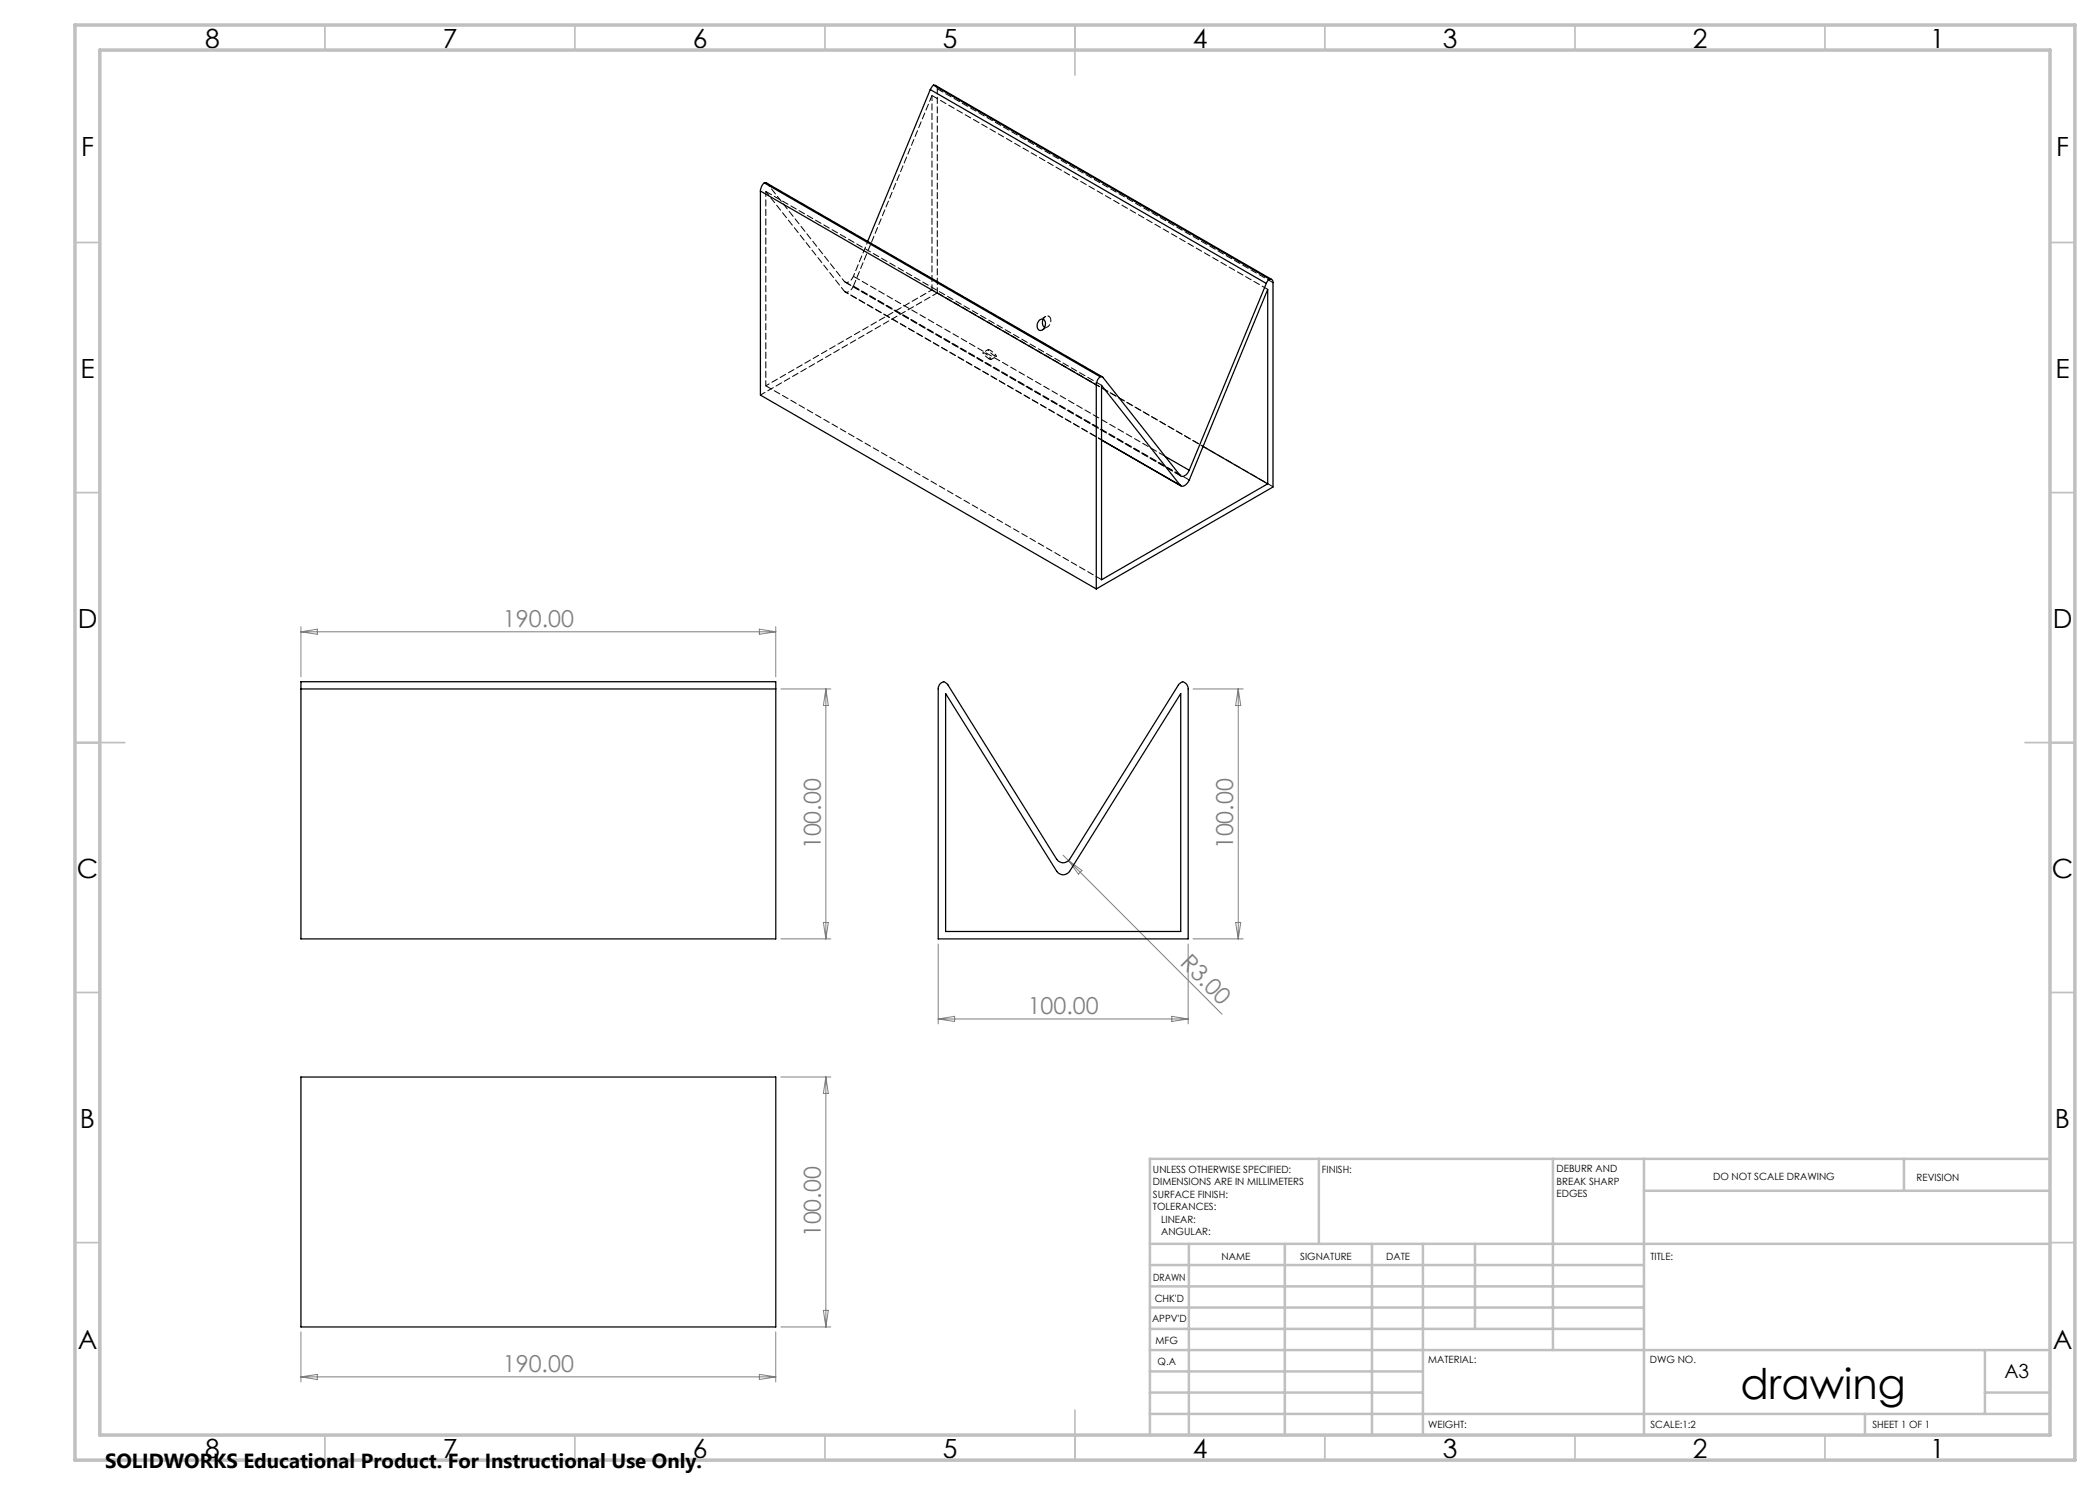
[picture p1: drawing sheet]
<svg xmlns="http://www.w3.org/2000/svg" width="420mm" height="297mm" viewBox="0 0 420 297" stroke-linecap="round" stroke-linejoin="round" font-family="sans-serif">
<g fill="none" stroke="#c0c0c0" stroke-width=".35">
<path d="M65 5v5M115 5v5M165 5v5M215 5v10M265 5v5M315 5v5M365 5v5M15 48.5h5M410 48.5h5M15 98.5h5M410 98.5h5M15 148.5h10"/>
<path d="M405 148.5h10M15 198.5h5M410 198.5h5M15 248.5h5M410 248.5h5M65 287v5M115 287v5M165 287v5M215 282v10M265 287v5M315 287v5M365 287v5"/>
</g>
<g fill="none" stroke="#c0c0c0" stroke-width=".5">
<path d="M263.8 231.8v17M310.6 231.8v38.2M328.8 231.8v55.2M328.8 238.2h81.2M380.8 231.8v6.4M410 231.8h-180v55.2M230 248.8h180M230 257.3h98.8M230 253h98.8M237.8 248.8v38.2M257 248.8v38.2M274.4 248.8v38.2"/>
<path d="M284.6 248.8v38.2M295 248.8v17M230 265.8h98.8M230 261.5h98.8M230 278.5h54.6M230 274.3h54.6M230 270h180M397 278.5h13M397 270v12.8M230 282.8h180M373 282.8v4.2"/>
</g>
<path d="M15 5h400v287h-400zM20 10h390v277h-390z" fill="none" stroke="#c0c0c0" stroke-width=".7"/>
<g fill="none" stroke="#808080" stroke-width=".2">
<path d="M60.2 125.3v10.1M60.2 126.4h95M60.2 126.4l3.3-.6v1.1zM151.9 125.8l3.3 .6-3.3 .5zM155.2 125.3v10.1M156.2 137.8h10M165.2 137.8v50M165.2 137.8l.5 3.3h-1zM238.6 137.8h10M247.6 137.8l.5 3.3h-1zM247.6 137.8v50M212.6 171.1l1.1 1"/>
<path d="M213.7 172.1l30.7 30.7M213.7 172.1l2.7 2-.7 .7zM156.2 187.8h10M164.7 184.5h1l-.5 3.3zM187.6 188.8v16M237.6 188.8v16M238.6 187.8h10M247.1 184.5h1l-.5 3.3zM156.2 215.4h10M165.2 215.4v50M165.2 215.4l.5 3.3h-1zM187.6 203.8h50"/>
<path d="M187.6 203.8l3.3-.5v1zM234.4 203.3l3.2 .5-3.2 .5zM60.2 266.4v10M60.2 275.4l3.3-.5v1zM60.2 275.4h95M151.9 274.9l3.3 .5-3.3 .5zM155.2 266.4v10M156.2 265.4h10M164.7 262.1h1l-.5 3.3z"/>
</g>
<g fill="none" stroke="#000" stroke-width=".25">
<path d="M186.1 17.9l67.2 38.8M186.1 17.9l-12.6 30.4M186.7 17l-.6 .9M186.7 17l.4 .1 67.2 38.8M186.7 17l67.2 38.8M152.1 38.2l67.2 38.8M152.1 38.2v40.8l67.2 38.8M152.9 36.6a2.23 2.23 0 0 0-.8 1.6M152.9 36.6h.4l67.2 38.8M152.9 36.6l67.1 38.7M253.3 56.7l-15.5 37.3M253.9 55.8l-.6 .9"/>
<path d="M253.9 55.8a.63 .63 0 0 1 .7 .7v40.9l-35.3 20.4M207.9 64.1a.76 .76 0 0 1 1-.1 .76 .76 0 0 1 .2 1 .89 .89 0 0 1-.5 .9 .89 .89 0 0 1-1-.1 1.48 1.48 0 0 1 .3-1.7zM208.6 63.8a1.25 1.25 0 0 0 .3 1.6M219.3 77v40.8M220 75.3a2.23 2.23 0 0 0-.7 1.7M220 75.3l.6 .2 15.4 19.6a1.32 1.32 0 0 0 1.8-1.1M220.3 77.1l15.7 19.9a.93 .93 0 0 0 1.5-.3l.3-.7 15.7-38.1v38.9l-33.2 19.2zM220.3 88l15.9 9.2M233 91.3l4.8 2.7M240.6 89.3l12.9 7.5M60.2 137.8v-1.5h95v1.5M60.2 137.8v50h95v-50"/>
<path d="M60.2 137.8h95M187.9 136.9l.2-.2a.9 .9 0 0 1 1.5 .3l21.7 34.9a1.53 1.53 0 0 0 2.6 0l21.9-35a.9 .9 0 0 1 .9-.5 .9 .9 0 0 1 .8 .7l.1 .4v50.3h-50v-50.3zM189.1 138.7l22.2 35.6a1.53 1.53 0 0 0 2.6 0l22.2-35.6v47.6h-47zM60.2 215.4h95v50h-95z"/>
</g>
<path d="M186.4 19.1l67.2 38.8M186.4 19.1l-15.7 38.1M187.5 17.8l67.1 38.7M153.2 38.3l67.1 38.8M153.3 36.6l.2 .1M153.5 36.7l67.1 38.8M169 56.4l67.2 38.8M153.2 77.2l67.1 38.7M236.1 95.1l-67.2-38.8M237.9 96l-67.2-38.8M254.6 97.4l-67.1-38.8" fill="none" stroke="#000" stroke-width=".2" stroke-dasharray="1.3 .6"/>
<path d="M153.2 38.3l15.7 20M186.4 58v-38.9M153.2 77.2v-38.9M197.8 71.8l-.9-.8-.3-.5a2.65 2.65 0 0 1 1.6 1.4l-.4-.1M198.9 71.2l-1-.8-.3-.5a2.65 2.65 0 0 1 1.7 1.4l-.4-.1" fill="none" stroke="#000" stroke-width=".2" stroke-dasharray="1.3 .6" stroke-dashoffset=".3"/>
<path d="M173.6 48.3l-2.9 7M208.7 63.8a.88 .88 0 0 1 1.1-.5" fill="none" stroke="#000" stroke-width=".2" stroke-dasharray="1.3 .6" stroke-dashoffset=".7"/>
<path d="M187.1 17.1l.4 .7M168.9 56.3a.94 .94 0 0 0 1.4-.4l.4-.6M170.7 57.2l-.7 .9a.83 .83 0 0 1-1.1 .2" fill="none" stroke="#000" stroke-width=".2" stroke-dasharray="1.3 .6" stroke-dashoffset=".4"/>
<path d="M186.4 58l54.2 31.3" fill="none" stroke="#000" stroke-width=".2" stroke-dasharray="1.3 .6" stroke-dashoffset=".8"/>
<path d="M168.9 58.3l51.4 29.7M169 58.4l51.3 29.6M186.4 58l-33.2 19.2" fill="none" stroke="#000" stroke-width=".2" stroke-dasharray="1.3 .6" stroke-dashoffset=".5"/>
<path d="M187.5 17.8v40.8M187.5 58.6l-35.4 20.4" fill="none" stroke="#000" stroke-width=".2" stroke-dasharray="1.3 .6" stroke-dashoffset=".2"/>
<path d="M153.5 36.7l15.4 19.6M197.6 69.9l-1 .6M198.2 71.9l1.1-.6M208.5 66l1-.6M209.1 63.3l-1 .6" fill="none" stroke="#000" stroke-width=".2" stroke-dasharray="1.3 .6" stroke-dashoffset=".6"/>
<path d="M209.8 63.3a1.25 1.25 0 0 1 .3 1.3 1.25 1.25 0 0 1-1.2 .8" fill="none" stroke="#000" stroke-width=".2" stroke-dasharray="1.3 .6" stroke-dashoffset=".1"/>
<path d="M170.7 55.3l62.4 36" fill="none" stroke="#000" stroke-width=".2" stroke-dasharray="1.3 .6" stroke-dashoffset="-.1"/>
<text font-size="8.5" x="348.1" y="279.7">drawing</text>
<g font-size="5.3">
<text x="41" y="9.5">8</text>
<text x="88.5" y="9.5">7</text>
<text x="138.5" y="9.5">6</text>
<text x="188.5" y="9.5">5</text>
<text x="238.5" y="9.5">4</text>
<text x="288.5" y="9.5">3</text>
<text x="338.5" y="9.5">2</text>
<text x="386" y="9.5">1</text>
<text x="16.2" y="31.3">F</text>
<text x="411.2" y="31.3">F</text>
<text x="16.1" y="75.5">E</text>
<text x="411.1" y="75.5">E</text>
<text x="15.5" y="125.5">D</text>
<text x="410.5" y="125.5">D</text>
<text x="15.4" y="175.5">C</text>
<text x="410.4" y="175.5">C</text>
<text x="16" y="225.5">B</text>
<text x="411" y="225.5">B</text>
<text x="15.5" y="269.8">A</text>
<text x="410.5" y="269.8">A</text>
<text x="41" y="291.5">8</text>
<text x="88.5" y="291.5">7</text>
<text x="138.5" y="291.5">6</text>
<text x="188.5" y="291.5">5</text>
<text x="238.5" y="291.5">4</text>
<text x="288.5" y="291.5">3</text>
<text x="338.5" y="291.5">2</text>
<text x="386" y="291.5">1</text>
</g>
<g font-size="4.7" fill="#808080">
<text x="100.6" y="125.3">190.00</text>
<text x="164.2" y="169.9" transform="rotate(-90 164.2 169.9)">100.00</text>
<text x="246.6" y="169.9" transform="rotate(-90 246.6 169.9)">100.00</text>
<text x="235.8" y="192.8" transform="rotate(45 235.8 192.8)">R3.00</text>
<text x="205.5" y="202.8">100.00</text>
<text x="164.2" y="247.5" transform="rotate(-90 164.2 247.5)">100.00</text>
<text x="100.6" y="274.4">190.00</text>
</g>
<text font-size="4.1" x="21" y="293.7">SOLIDWORKS Educational Product. For Instructional Use Only.</text>
<text font-size="3.9" x="400.9" y="275.5">A3</text>
<g font-size="2">
<text x="230.6" y="234.6">UNLESS OTHERWISE SPECIFIED:</text>
<text x="230.6" y="237.1">DIMENSIONS ARE IN MILLIMETERS</text>
<text x="230.6" y="239.6">SURFACE FINISH:</text>
<text x="264.4" y="234.6">FINISH:</text>
<text x="311.3" y="234.5">DEBURR AND</text>
<text x="311.3" y="237">BREAK SHARP</text>
<text x="311.3" y="239.5">EDGES</text>
<text x="342.6" y="236">DO NOT SCALE DRAWING</text>
<text x="383.3" y="236.2">REVISION</text>
<text x="230.6" y="242.1">TOLERANCES:</text>
<text x="232.2" y="244.6">LINEAR:</text>
<text x="232.2" y="247.1">ANGULAR:</text>
<text x="244.3" y="252">NAME</text>
<text x="260" y="251.9">SIGNATURE</text>
<text x="277.2" y="251.9">DATE</text>
<text x="330.1" y="251.9">TITLE:</text>
<text x="230.6" y="256.1">DRAWN</text>
<text x="230.9" y="260.3">CHK'D</text>
<text x="230.4" y="264.4">APPV'D</text>
<text x="231.1" y="268.8">MFG</text>
<text x="231.5" y="273">Q.A</text>
<text x="285.6" y="272.5">MATERIAL:</text>
<text x="330" y="272.5">DWG NO.</text>
<text x="285.6" y="285.5">WEIGHT:</text>
<text x="330.1" y="285.6">SCALE:1:2</text>
<text x="374.5" y="285.6">SHEET 1 OF 1</text>
</g>
</svg>
